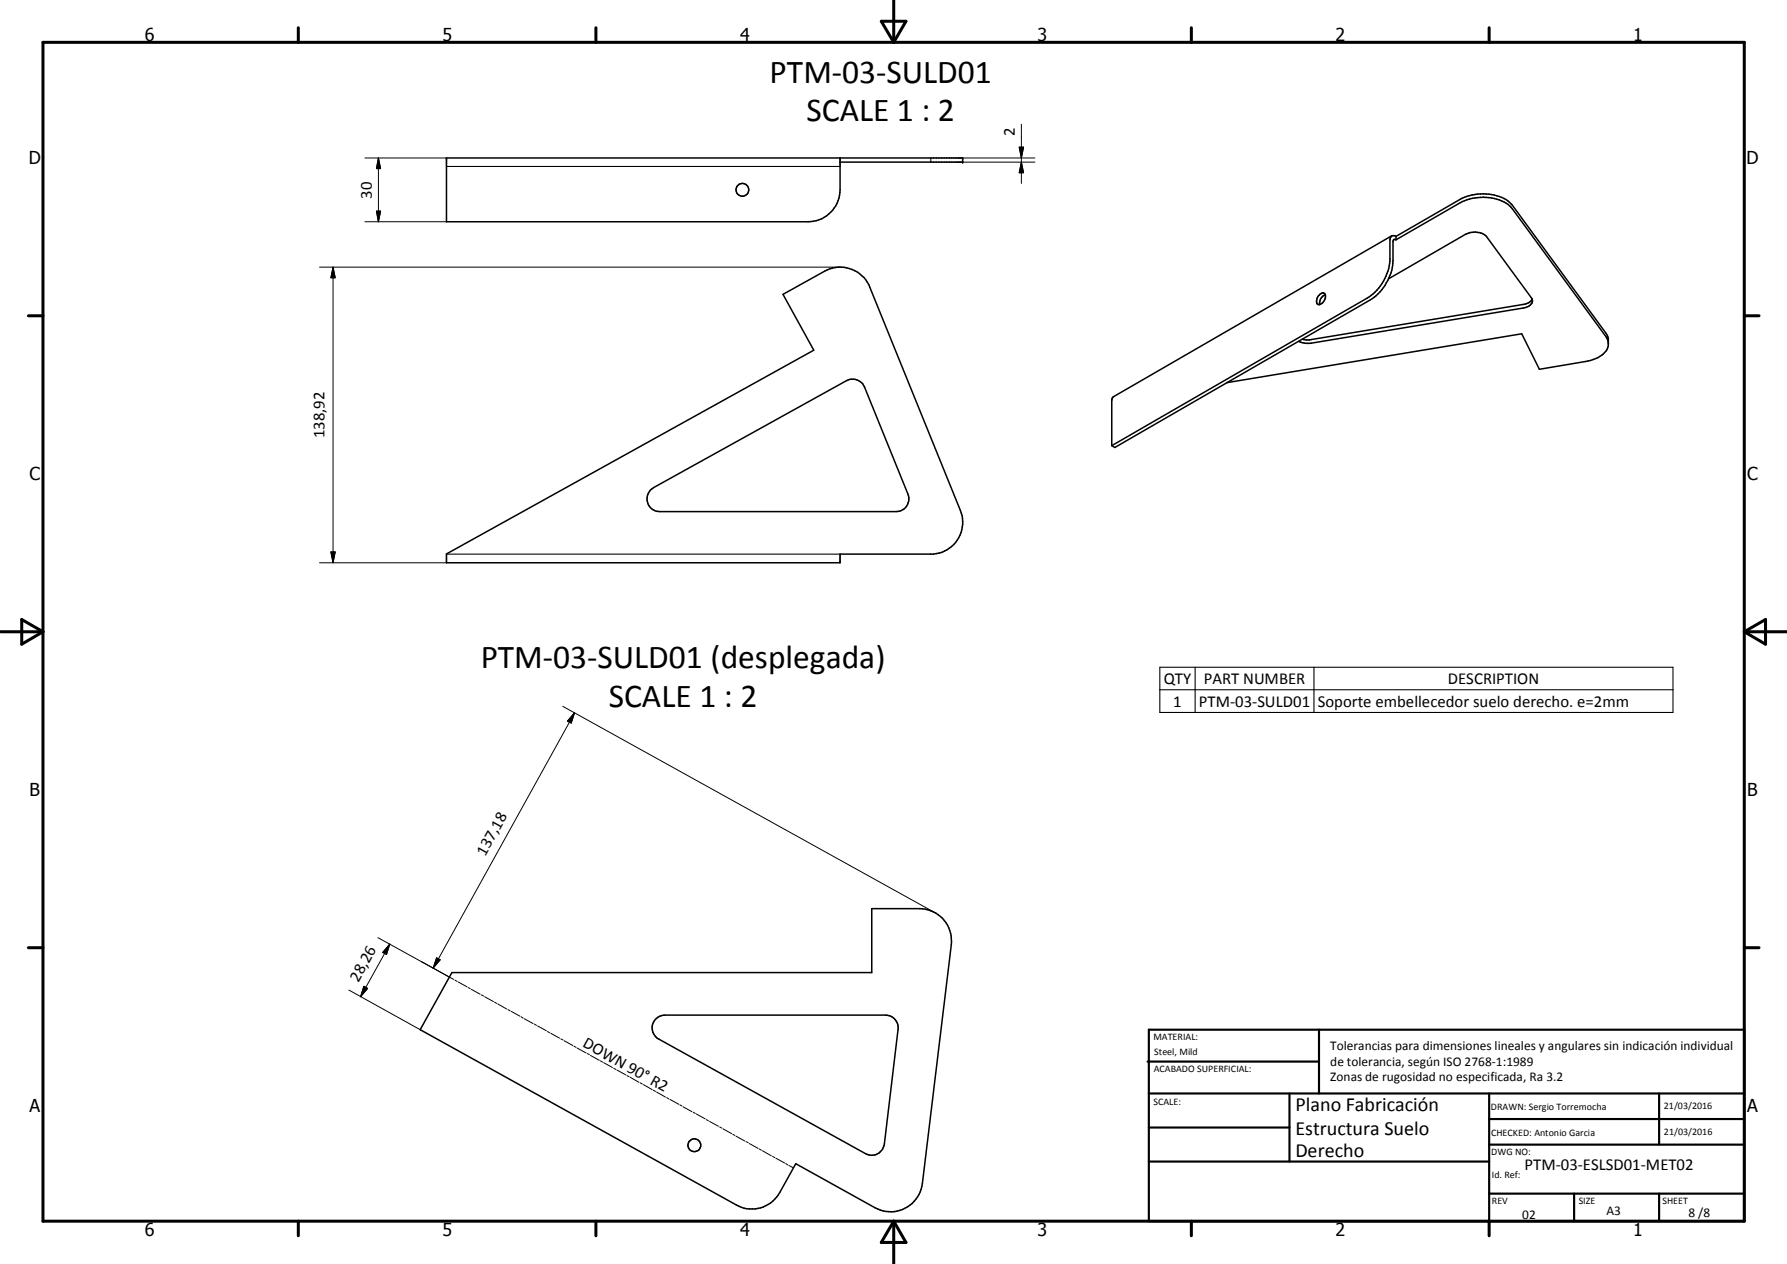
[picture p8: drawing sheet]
<svg xmlns="http://www.w3.org/2000/svg" width="420mm" height="297mm" viewBox="0 0 420 297" stroke-linecap="round" stroke-linejoin="round" font-family="sans-serif">
<g fill="none" stroke="#000" stroke-width=".35">
<path d="M197.5 37.1v7.5a7.6 7.6 0 0 1-7.5 7.5h-85v-15h121.3v1h-28.8M327.2 55.4l-65.5 37.9-.3 .8v10.6M328.2 55.5a.88 .88 0 0 0-1-.1 .88 .88 0 0 0-.4 .9v5.1a11.6 11.6 0 0 1-5.3 8.6l-60.1 34.7M328.2 56.3h-.4l-.3 .5v4.5a11.9 11.9 0 0 1-5.3 9.1l-60.1 34.8-.7-.5M328.2 55.5l15.2-8.7a11.5 11.5 0 0 1 11.1 .4l1 1 22.3 30.4a3.7 3.7 0 0 1 .3 2.8 5.3 5.3 0 0 1-4.1 3.3l-12.1 2.1-4.1-8.4-69.3 11.5M328.2 56.3l15.2-8.7a11.1 11.1 0 0 1 11.5 .7l22.7 30.8 .6 1.5M328.2 55.5v.8M310 69.5l.2-.2a.87 .87 0 0 1 1.3-.3 1.91 1.91 0 0 1-1.5 2.6 1.34 1.34 0 0 1 0-2.1zM311.6 69.3a2.08 2.08 0 0 0-1.3 2.2M326.5 65.5l18.1-10.5a4.5 4.5 0 0 1 4.9 .6l10.6 14.4a1.42 1.42 0 0 1-1.2 2.2l-50.6 8.4h-1.6l-1.4-.4M360.2 70.3l-.7 .8-1 .4-50.6 8.4-1.7-.2M153 115.1l46-25.6a3 3 0 0 1 4.3 1.5l10.2 25.1a2.99 2.99 0 0 1-2.8 4.1h-55.6a3 3 0 0 1-2.7-1.8 3 3 0 0 1 .6-3.3z"/>
<path d="M105 130.2l86.3-47.9-7.2-13.1 9.8-5.5a7.5 7.5 0 0 1 10.6 3.8l21.3 52.4a7.5 7.5 0 0 1-6.3 10.3h-22v2h-92.5zM106.2 228.6h98.8v-15.1h11.2a7.5 7.5 0 0 1 7.5 8.5l-6.8 56.2a7.6 7.6 0 0 1-11.1 5.6l-18.7-10.3-3.8 6.7a7.4 7.4 0 0 1-10.2 3l-74.3-41.2zM154.1 239.5l1-.7 1.2-.3h51.9a2.99 2.99 0 0 1 2.9 3.4l-3.2 27a3 3 0 0 1-4.4 2.2l-48.6-26.9a2.99 2.99 0 0 1-.8-4.7z"/>
<circle cx="174.5" cy="44.6" r="1.51"/>
<circle cx="163.3" cy="269.1" r="1.5"/>
</g>
<path d="M105 39.1h92.5M218.9 37.1v1M105 130.2h92.5M272.7 156.8h120.6v10.6h-120.6zM281 156.8v10.6M308.9 156.8v10.6M272.7 162.1h120.6" fill="none" stroke="#000" stroke-width=".25"/>
<g fill="#000">
<circle cx="105" cy="37.1" r=".18"/>
<circle cx="197.5" cy="37.1" r=".18"/>
<circle cx="226.3" cy="37.1" r=".18"/>
<circle cx="226.3" cy="38.1" r=".18"/>
</g>
<g fill="none" stroke="#000" stroke-width=".24">
<path d="M85.8 37.1h19.2M89 37.1l.5 2.5h-1zM89 37.1v15M226.3 37.1h17M226.3 38.1h17M239.6 34.6h1.1l-.6 2.5zM240.1 38.1l.6 2.5h-1.1zM240.1 29.2v13.9M85.8 52.1h19.2M88.5 49.6h1l-.5 2.5zM75.1 62.8h122.5M78.3 62.8l.5 2.5h-1z"/>
<path d="M78.3 62.8v69.4M75.1 132.2h29.9M77.8 129.7h1l-.5 2.5zM132.3 166l87.6 48.5M135.1 167.5l-.8 2.4-.9-.4zM135.1 167.5l-33.3 60M82 232.7l16.8 9.3M85.5 231.8l.9 .5-1.6 1.9zM88.8 220.3l16.9 9.3M91.6 221.9l-.7 2.4-.9-.5zM91.6 221.9l-6.8 12.3M99.1 226l6.6 3.6"/>
<path d="M102.6 225.1l.9 .5-1.7 1.9zM105.7 229.6l1 .6M107 230.3l.5 .3M107.7 230.8l2.1 1.1M110.1 232.1l.5 .2M110.8 232.5l2.1 1.1M113.2 233.8l.5 .3M113.9 234.2l2.1 1.2M116.3 235.5l.5 .3M117 235.9l2.1 1.2M119.4 237.2l.5 .3M120.2 237.7l2 1.1"/>
<path d="M122.5 238.9l.5 .4M123.3 239.4l2 1.1M125.6 240.7l.5 .3M126.4 241.1l2.1 1.1M128.7 242.4l.5 .3M129.5 242.8l2.1 1.2M131.9 244.1l.5 .3M132.6 244.6l2.1 1.1M134.9 245.9l.6 .2M135.7 246.3l2.1 1.1M138.1 247.6l.5 .3M138.8 248l2.1 1.2"/>
<path d="M141.2 249.3l.5 .3M141.9 249.7l2.1 1.2M144.3 251l.5 .3M145.1 251.5l2 1.1M147.4 252.8l.5 .2M148.2 253.2l2 1.1M150.5 254.5l.5 .3M151.3 254.9l2.1 1.2M153.6 256.2l.5 .3M154.4 256.6l2.1 1.2M156.7 257.9l.6 .3M157.5 258.4l2.1 1.1"/>
<path d="M159.8 259.6l.5 .3M160.6 260.1l2.1 1.1M163 261.4l.5 .3M163.7 261.8l2.1 1.1M166.1 263.1l.5 .3M166.8 263.5l2.1 1.2M169.2 264.8l.5 .3M170 265.3l2 1.1M172.3 266.6l.5 .2M173 267l2.1 1.1M175.4 268.3l.5 .3M176.2 268.7l2.1 1.2"/>
<path d="M178.5 270l.5 .3M179.3 270.4l2 1.2M181.6 271.7l.5 .3M182.4 272.2l2.1 1.1M184.7 273.4l.5 .4M185.5 273.9l1.1 .5"/>
</g>
<g fill="none" stroke="#000" stroke-width=".71">
<path d="M10.1 9.9h400v277.1h-400zM70.1 6.5v3.4M140.1 6.5v3.4M207.2 5h5.8l-2.9 4.9zM210.1 0v9.9M280.1 6.5v3.4M350.1 6.5v3.4M6.7 74.2h3.4M410.1 74.2h3.5M.1 148.5h10M5.1 145.6l5 2.9-5 2.9zM410.1 148.5h10"/>
<path d="M410.1 148.5l5-2.9v5.8zM6.7 222.7h3.4M410.1 222.7h3.5M70.1 287v3.4M140.1 287v3.4M210.1 287v10M210.1 287l2.9 5h-5.8zM280.1 287v3.4M350.1 287v3.4"/>
</g>
<g fill="none" stroke="#000" stroke-width=".51">
<path d="M269.8 249.5h40.3M270.1 242h140v45h-140zM270.1 257h140M303.2 257v16M310.1 242v15M350.1 257v30M390.1 257v12M270.1 265h33.1M270.1 273h80M350.1 269h60M350.1 263h60M350.1 280.5h60"/>
<path d="M370.1 280.5v6.5M390.1 280.5v6.5"/>
</g>
<path d="M89 37.1l.5 2.5h-1zM239.6 34.6h1.1l-.6 2.5zM88.5 49.6h1l-.5 2.5zM240.1 38.1l.6 2.5h-1.1zM78.3 62.8l.5 2.5h-1zM77.8 129.7h1l-.5 2.5zM135.1 167.5l-.8 2.4-.9-.4zM85.5 231.8l.9 .5-1.6 1.9zM91.6 221.9l-.7 2.4-.9-.5zM102.6 225.1l.9 .5-1.7 1.9z" fill="#000"/>
<g font-size="7.9">
<text x="181" y="19.5">PTM-03-SULD01</text>
<text x="189.6" y="28.4">SCALE 1 : 2</text>
<text x="113" y="157.1">PTM-03-SULD01 (desplegada)</text>
<text x="143.1" y="166.1">SCALE 1 : 2</text>
</g>
<g font-size="4.7">
<text x="304.6" y="261.2">Plano Fabricación</text>
<text x="304.6" y="266.6">Estructura Suelo</text>
<text x="304.6" y="272">Derecho</text>
</g>
<g font-size="4.2">
<text x="34" y="9.6">6</text>
<text x="104" y="9.6">5</text>
<text x="174" y="9.6">4</text>
<text x="244" y="9.6">3</text>
<text x="314" y="9.6">2</text>
<text x="384" y="9.6">1</text>
<text x="6.8" y="38.7">D</text>
<text x="410.6" y="38.7">D</text>
<text x="7" y="112.9">C</text>
<text x="410.8" y="112.9">C</text>
<text x="7" y="187.1">B</text>
<text x="410.8" y="187.1">B</text>
<text x="7" y="261.4">A</text>
<text x="410.8" y="261.4">A</text>
<text x="34" y="290.4">6</text>
<text x="104" y="290.4">5</text>
<text x="174" y="290.4">4</text>
<text x="244" y="290.4">3</text>
<text x="314" y="290.4">2</text>
<text x="384" y="290.4">1</text>
</g>
<g font-size="3.9">
<text x="238.6" y="32" transform="rotate(-90 238.6 32)">2</text>
<text x="87.4" y="46.7" transform="rotate(-90 87.4 46.7)">30</text>
<text x="76.3" y="103" transform="rotate(-90 76.3 103)">138,92</text>
<text x="273.6" y="160.7">QTY</text>
<text x="283" y="160.7">PART NUMBER</text>
<text x="340.4" y="160.7">DESCRIPTION</text>
<text x="275.8" y="166">1</text>
<text x="281.9" y="166">PTM-03-SULD01</text>
<text x="309.8" y="166.1">Soporte embellecedor suelo derecho. e=2mm</text>
<text x="114" y="201.3" transform="rotate(-61 114 201.3)">137,18</text>
<text x="84.3" y="231" transform="rotate(-61 84.3 231)">28,26</text>
<text x="136.8" y="245.9" transform="rotate(29 136.8 245.9)">DOWN 90° R2</text>
<text x="358.5" y="275">PTM-03-ESLSD01-MET02</text>
</g>
<g font-size="3.1">
<text x="312.7" y="246.8">Tolerancias para dimensiones lineales y angulares sin indicación individual</text>
<text x="312.7" y="250.4">de tolerancia, según ISO 2768-1:1989</text>
<text x="312.7" y="254">Zonas de rugosidad no especificada, Ra 3.2</text>
<text x="357.9" y="286.4">02</text>
<text x="377.7" y="285.6">A3</text>
<text x="397" y="285.9">8 /8</text>
</g>
<g font-size="2.4">
<text x="271.2" y="244.4">MATERIAL:</text>
<text x="271.3" y="252">ACABADO SUPERFICIAL:</text>
<text x="271.4" y="247.9">Steel, Mild</text>
<text x="271.2" y="259.7">SCALE:</text>
<text x="350.6" y="260.8">DRAWN: Sergio Torremocha</text>
<text x="391.2" y="260.6">21/03/2016</text>
<text x="350.6" y="267">CHECKED: Antonio Garcia</text>
<text x="391.2" y="266.7">21/03/2016</text>
<text x="350.6" y="271.4">DWG NO:</text>
<text x="350.8" y="276.9">Id. Ref:</text>
<text x="350.8" y="282.8">REV</text>
<text x="371.2" y="282.9">SIZE</text>
<text x="390.9" y="282.9">SHEET</text>
</g>
</svg>
